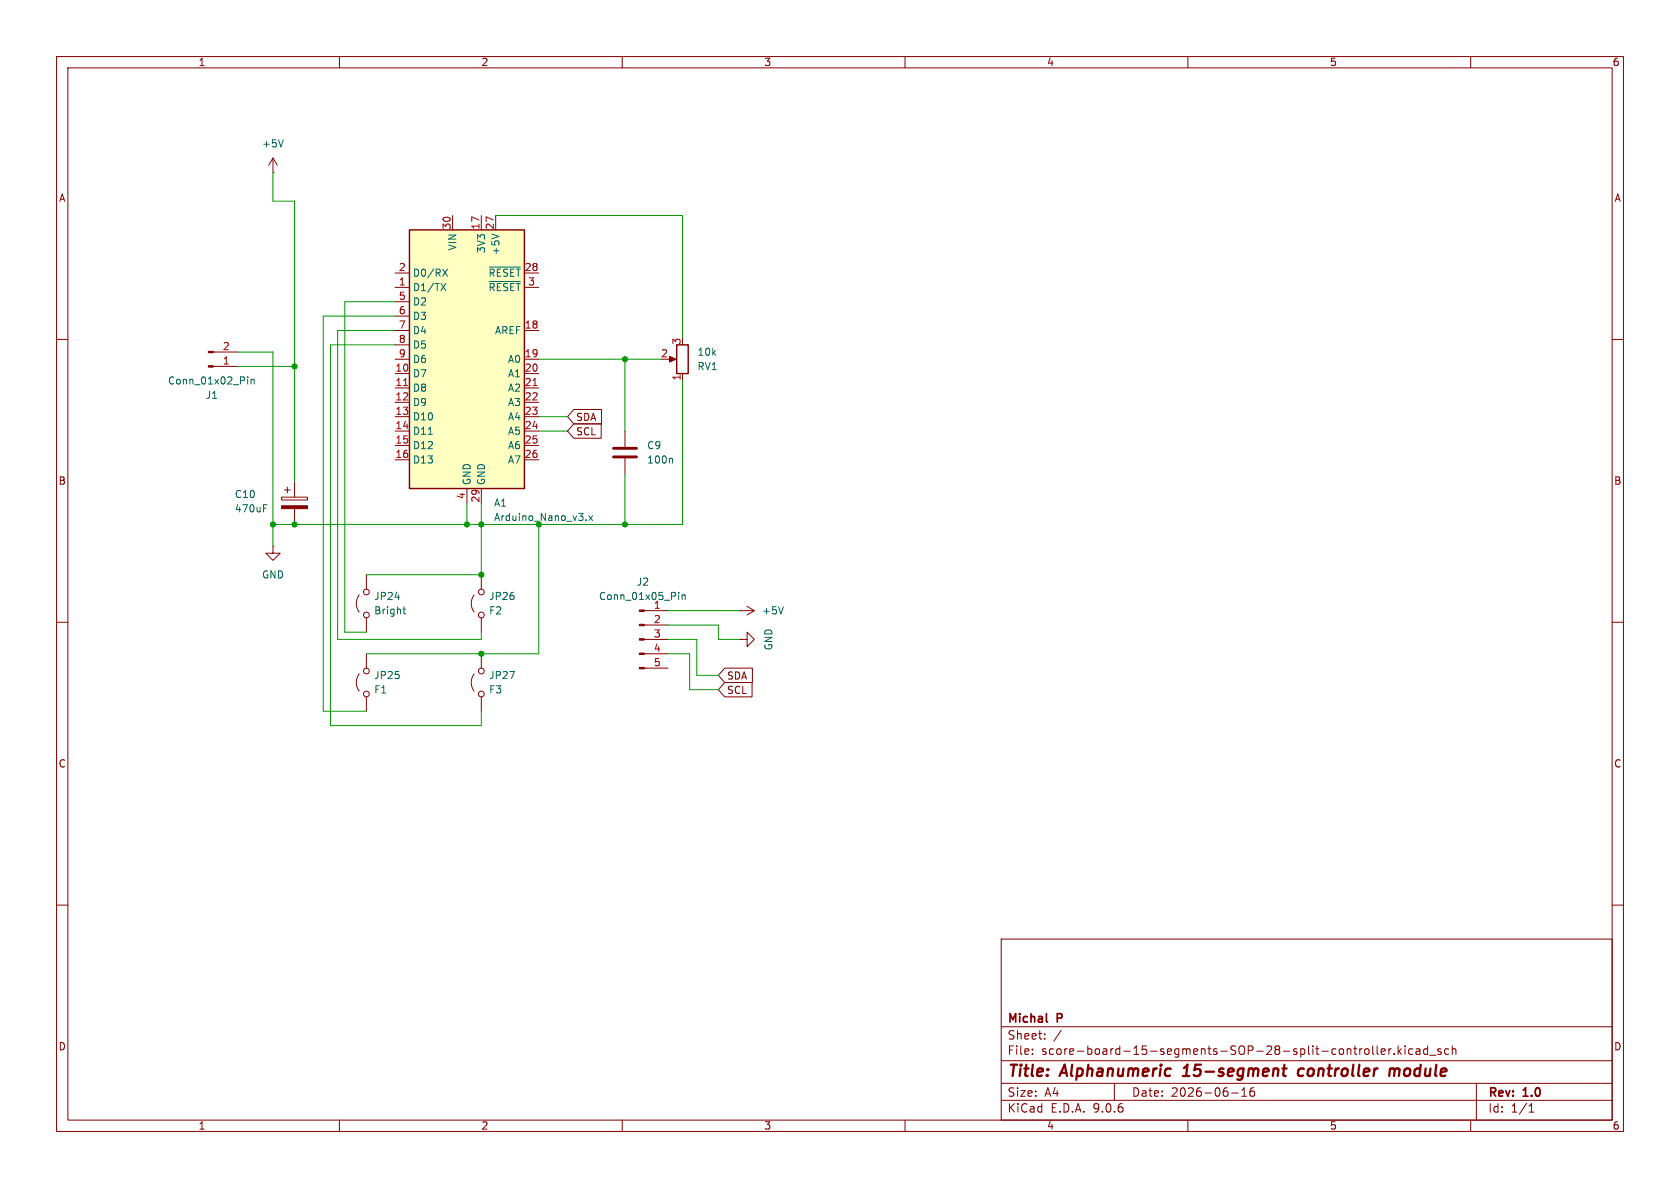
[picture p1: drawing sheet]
<svg xmlns="http://www.w3.org/2000/svg" width="297mm" height="210mm" viewBox="0 0 297 210" stroke-linecap="round" stroke-linejoin="round" font-family="sans-serif">
<g fill="none" stroke="#840000" stroke-width=".18">
<path d="M10 10h277v190h-277zM12 12h273v186h-273zM60 10v2M110 10v2M160 10v2M210 10v2M260 10v2M10 60h2M37.7 64.8h4.2M37.7 62.2h4.2M110.5 76.2v2.8M118.1 63.5h1"/>
<path d="M120.6 66v1.3M285 60h2M48.3 96.5v1.3h1.2l-1.2 1.3-1.3-1.3h1.3M48.3 96.5h.1M49.8 87.9h4.6v.5h-4.6zM50.3 86.6h1M50.8 86.1v1M52.1 85.1v2.8M52.1 89.9v2.8M110.5 81v2.8M10 110h2M285 110h2"/>
<path d="M10 160h2M177 166h108v32h-108zM285 160h2M60 198v2M110 198v2M160 198v2M177 194.5h108M177 191.5h108M177 187.5h108M177 181.5h108M182.5 186.3v.1M182.5 185.5v.1"/>
<path d="M184.7 183.6v.1M184.7 182.8v.1M187.6 182.1l-1.3 2M197 191.5v3M210 198v2M217.7 193.2h1.2M219.5 193.8h.9M219.5 192.7l.5-.4v1.5M221.2 192.4a1.17 1.17 0 0 0-.1 1.3h.6l.1-.5-.3-.3h-.4l-.1 .3M240.4 185.4v1M240.8 185.4l-.3 .1-.1 .2M241.4 185.5l.3-.1 .3 .3v.4l-.3 .3-.3-.1-.2-.2v-.4z"/>
<path d="M242.7 184.9v1.3l.2 .2M243.5 184.9v1.3l.2 .2M244.2 185.9l.7-.1-.1-.3-.4-.1-.2 .2v.7h.6M245.5 185.4v1M246 185.4l-.3 .1-.2 .2M246.5 186.3v.1M247.2 184.9v1.5M247.3 185.8l.4 .6M247.7 185.4l-.5 .6M248.4 184.9v.1M248.4 185.4v1M249.7 185.5l-.4-.1-.3 .3v.4l.2 .2h.5"/>
<path d="M250.4 185.5h.6v.9M251 185.8h-.5a.29 .29 0 0 0-.2 .3 .29 .29 0 0 0 .2 .3l.5-.1M252.4 185.5l-.4-.1-.3 .3v.4l.1 .2h.6M252.4 184.9v1.5M252.7 186.5h1.2M254.7 185.5l-.3-.1-.2 .2v.2l.5 .2v.3h-.5M256.1 185.5l-.4-.1-.3 .3v.4l.1 .2h.6M256.7 185.5l.3-.1 .3 .1 .1 .9M256.7 184.9v1.5M260 198v2M261 191.5v6.5M270.3 196.6h.9"/>
<path d="M270.3 195.5l.4-.4v1.5"/>
</g>
<path d="M209.1 190.2h1.2M209.7 188.5l-.4 .3M226.7 188.9h.8M227.1 188.2l-.2 1.7v.2l.4 .1M230.5 189a.66 .66 0 0 0-1 .3l-.1 .5 .2 .3 .2 .1 .6-.1M245.7 189.1a.49 .49 0 0 1 .9 .1M245.8 188.9l-.2 1.3M246.6 189.2l-.2 1M247.4 189a.5 .5 0 0 0-.8 .2" fill="none" stroke="#840000" stroke-width=".4"/>
<path d="M185.1 180.6l.1 .1" fill="none" stroke="#840000" stroke-width=".3"/>
<g fill="#840000" stroke="#840000" stroke-width=".18">
<path d="M49.8 89.4h4.6v.5h-4.6z"/>
<path d="M36.8 64.6h.9v.3h-.9z"/>
<path d="M36.8 62.1h.9v.3h-.9z"/>
<path d="M118.4 63l1.1 .5-1.1 .5z"/>
</g>
<path d="M43.8 66.6v.1M43.8 67v.9M44.4 67v.9M44.4 67.2l.2-.2 .3 .1v.8M46.6 89.8h.4M46.6 89.2h.6M118.7 81l.2 .2v.7" fill="none" stroke="#006464" stroke-width=".18"/>
<path d="M108.5 79.2h4M108.5 80.8h4" fill="none" stroke="#840000" stroke-width=".51"/>
<path d="M119.6 61h2.1v5h-2.1z" fill="none" stroke="#840000" stroke-width=".25"/>
<path d="M72.4 40.6h20.3v45.8h-20.3z" fill="#ffffc2"/>
<path d="M72.4 40.6h20.3v45.8h-20.3z" fill="none" stroke="#840000" stroke-width=".25"/>
<g fill="none" stroke="#840000" stroke-width=".18">
<path d="M48.3 30.5h.1M48.3 27.9l-.8 1.3M48.3 27.9l.7 1.3M48.3 27.9v2.6M80 38.1v2.5M85.1 38.1v2.5M87.6 38.1v2.5M69.8 48.3h2.6M69.8 50.8h2.6M69.8 53.3h2.6M69.8 55.9h2.6M69.8 58.4h2.6"/>
<path d="M92.7 48.3h2.5M92.7 50.8h2.5M92.7 58.4h2.5M69.8 61h2.6M69.8 63.5h2.6M69.8 66h2.6M69.8 68.6h2.6M69.8 71.1h2.6M69.8 73.7h2.6M69.8 76.2h2.6M69.8 78.7h2.6M92.7 63.5h2.5"/>
<path d="M92.7 66h2.5M92.7 68.6h2.5M92.7 71.1h2.5M92.7 73.7h2.5M92.7 76.2h2.5M92.7 78.7h2.5M101.4 74.9h4.9v2.6h-4.9l-1.1-1.3zM101.4 72.4h4.9v2.5h-4.9l-1.1-1.2zM69.8 81.3h2.6M82.5 86.4v2.5M85.1 86.4v2.5M92.7 81.3h2.5"/>
<path d="M63.5 119.1a2.54 2.54 0 0 0 0 3.1M63.5 105.2a2.54 2.54 0 0 0 0 3M64.8 101.6v2.5M64.8 109.2v2.6M64.8 115.6v2.5M83.8 105.2a2.54 2.54 0 0 0 0 3M83.8 119.1a2.54 2.54 0 0 0 0 3.1M85.1 101.6v2.5M85.1 109.2v2.6M85.1 115.6v2.5M113.9 108h4.2M113.9 110.5h4.2"/>
<path d="M113.9 113h4.2M113.9 115.6h4.2M113.9 118.1h4.2M128.1 118.1h4.9v2.6h-4.9l-1.1-1.3zM130.8 113h1.3v-1.2l1.2 1.2-1.2 1.3v-1.3M130.8 113h.1M130.8 108h.1M130.8 108h2.5M132.1 107.2l1.2 .8M133.3 108l-1.2 .7M64.8 123.2v2.5M85.1 123.2v2.5"/>
<path d="M128.1 120.6h4.9v2.6h-4.9l-1.1-1.3z"/>
<circle cx="64.8" cy="118.6" r=".51"/>
<circle cx="64.8" cy="104.6" r=".51"/>
<circle cx="64.8" cy="108.7" r=".51"/>
<circle cx="85.1" cy="118.6" r=".51"/>
<circle cx="85.1" cy="104.6" r=".51"/>
<circle cx="85.1" cy="108.7" r=".51"/>
<circle cx="64.8" cy="122.7" r=".51"/>
<circle cx="85.1" cy="122.7" r=".51"/>
</g>
<g fill="none" stroke="#006464" stroke-width=".18">
<path d="M50.1 24.7l-.4 1.3M78 50.1l.8 1.3M78.3 47.6l.8 1.2M78.8 50.1l-.8 1.3M79.1 47.6l-.8 1.2M86.5 47.2h5.5M86.5 49.8h5.5M86.9 41.4l1.3 .4M75.7 76.8h.7M103.6 91.9v.1M104.1 91.2l.7 .8M104.8 91.2l-.7 .8"/>
<path d="M71.2 107.7h.5M71.4 107.3v1l.3 .2M120 104.7v.1M120 105.1v.9M120.6 105.1v.9M120.6 105.3l.2-.2 .3 .1v.8M138.5 107.3l-.4 1.2"/>
</g>
<path d="M71.4 68.2h.7M94.2 68.2h.7" fill="none" stroke="#a90000" stroke-width=".18"/>
<g fill="#840000" stroke="#840000" stroke-width=".18">
<path d="M113 107.8h.9v.3h-.9z"/>
<path d="M113 110.4h.9v.2h-.9z"/>
<path d="M113 112.9h.9v.3h-.9z"/>
<path d="M113 115.4h.9v.3h-.9z"/>
<path d="M113 118h.9v.2h-.9z"/>
</g>
<g fill="none" stroke="#009600" stroke-width=".18">
<path d="M48.3 30.5v5.1h3.8v49.5M87.6 38.1h33v21.6M69.8 58.4h-10.1v54.6h25.4v-1.2M69.8 55.9h-12.7v69.8h7.7M69.8 53.3h-8.8v58.5h3.8M41.9 62.2h6.4v34.3M41.9 64.8h10.2M69.8 61h-11.4v67.3h26.7v-2.6M95.2 63.5h21.6M95.2 73.7h5.1M95.2 76.2h5.1M110.5 63.5v12.7"/>
<path d="M120.6 67.3v25.4h-72.3M82.5 88.9v3.8M85.1 88.9v12.7h-20.3M95.2 92.7v22.9h-30.4M110.5 83.8v8.9M118.1 115.6h3.8v6.3h5.1M118.1 113h5.1v6.4h3.8M118.1 110.5h8.9v2.5h3.8M118.1 108h12.7"/>
</g>
<g fill="#009600" stroke="#009600" stroke-width=".18">
<circle cx="52.1" cy="92.7" r=".46"/>
<circle cx="48.3" cy="92.7" r=".46"/>
<circle cx="110.5" cy="92.7" r=".46"/>
<circle cx="95.2" cy="92.7" r=".46"/>
<circle cx="52.1" cy="64.8" r=".46"/>
<circle cx="110.5" cy="63.5" r=".46"/>
<circle cx="85.1" cy="115.6" r=".46"/>
<circle cx="85.1" cy="101.6" r=".46"/>
<circle cx="85.1" cy="92.7" r=".46"/>
<circle cx="82.5" cy="92.7" r=".46"/>
</g>
<g font-size="2.8" fill="#840000">
<text x="178" y="190.9">Title:</text>
<text x="187.7" y="190.9">Alphanumeric</text>
<text x="210.1" y="190.9">15-segment</text>
<text x="231.2" y="190.9">controller</text>
<text x="248.1" y="190.9">module</text>
</g>
<g font-size="2.1" fill="#840000">
<text x="178" y="184">Sheet:</text>
<text x="178" y="181.2">Michal</text>
<text x="187" y="181.2">P</text>
<text x="178" y="186.7">File:</text>
<text x="184.1" y="186.7">score-board-15-segments-SOP-28-split-controller.kicad_sch</text>
<text x="178" y="196.9">KiCad</text>
<text x="178" y="194.1">Size:</text>
<text x="184.7" y="194.1">A4</text>
<text x="185.7" y="196.9">E.D.A.</text>
<text x="193.3" y="196.9">9.0.6</text>
<text x="200" y="194.1">Date:</text>
<text x="207" y="194.1">2026-06-16</text>
<text x="263" y="194.3">Rev:</text>
<text x="263" y="196.9">Id:</text>
<text x="267.1" y="196.9">1/1</text>
<text x="269.4" y="194.3">1.0</text>
</g>
<g font-size="1.8" fill="#840000">
<text x="35" y="11.9">1</text>
<text x="85" y="11.9">2</text>
<text x="135" y="11.9">3</text>
<text x="185" y="11.9">4</text>
<text x="235" y="11.9">5</text>
<text x="285" y="11.9">6</text>
<text x="10.3" y="35.9">A</text>
<text x="285.3" y="35.9">A</text>
<text x="101.8" y="77.2">SCL</text>
<text x="101.8" y="74.6">SDA</text>
<text x="10.3" y="85.9">B</text>
<text x="285.3" y="85.9">B</text>
<text x="128.4" y="120.3">SDA</text>
<text x="128.4" y="122.9">SCL</text>
<text x="10.3" y="135.9">C</text>
<text x="285.3" y="135.9">C</text>
<text x="10.3" y="185.9">D</text>
<text x="285.3" y="185.9">D</text>
<text x="35" y="199.9">1</text>
<text x="85" y="199.9">2</text>
<text x="135" y="199.9">3</text>
<text x="185" y="199.9">4</text>
<text x="235" y="199.9">5</text>
<text x="285" y="199.9">6</text>
</g>
<g font-size="1.8" fill="#006464">
<text x="46.2" y="26.3">+5V</text>
<text x="80.9" y="44.4" transform="rotate(-90 80.9 44.4)">VIN</text>
<text x="86" y="44.9" transform="rotate(-90 86 44.9)">3V3</text>
<text x="88.5" y="45.2" transform="rotate(-90 88.5 45.2)">+5V</text>
<text x="72.9" y="49.1">D0/RX</text>
<text x="72.9" y="51.7">D1/TX</text>
<text x="86.3" y="49.1">~{RESET}</text>
<text x="86.3" y="51.7">~{RESET}</text>
<text x="72.9" y="54.2">D2</text>
<text x="72.9" y="56.7">D3</text>
<text x="72.9" y="59.3">D4</text>
<text x="87.4" y="59.3">AREF</text>
<text x="72.9" y="61.8">D5</text>
<text x="72.9" y="64.4">D6</text>
<text x="89.7" y="64.4">A0</text>
<text x="123.2" y="65.6">RV1</text>
<text x="123.2" y="63.1">10k</text>
<text x="29.6" y="68.2">Conn_01x02_Pin</text>
<text x="36.3" y="70.7">J1</text>
<text x="72.9" y="66.9">D7</text>
<text x="72.9" y="69.4">D8</text>
<text x="72.9" y="72">D9</text>
<text x="89.7" y="66.9">A1</text>
<text x="89.7" y="69.4">A2</text>
<text x="89.7" y="72">A3</text>
<text x="72.9" y="74.5">D10</text>
<text x="72.9" y="77.1">D11</text>
<text x="89.7" y="74.5">A4</text>
<text x="89.7" y="77.1">A5</text>
<text x="72.9" y="79.6">D12</text>
<text x="72.9" y="82.1">D13</text>
<text x="89.7" y="79.6">A6</text>
<text x="89.7" y="82.1">A7</text>
<text x="114.3" y="79.6">C9</text>
<text x="114.3" y="82.1">100n</text>
<text x="41.4" y="88.2">C10</text>
<text x="83.4" y="85.9" transform="rotate(-90 83.4 85.9)">GND</text>
<text x="86" y="85.9" transform="rotate(-90 86 85.9)">GND</text>
<text x="87.2" y="89.8">A1</text>
<text x="41.4" y="90.8">470uF</text>
<text x="87.2" y="92.3">Arduino_Nano_v3.x</text>
<text x="46.2" y="102.5">GND</text>
<text x="66" y="106.3">JP24</text>
<text x="86.4" y="106.3">JP26</text>
<text x="105.8" y="106.3">Conn_01x05_Pin</text>
<text x="112.5" y="103.7">J2</text>
<text x="115.5" y="107.7">1</text>
<text x="66" y="108.8">Bright</text>
<text x="86.4" y="108.8">F2</text>
<text x="134.6" y="108.8">+5V</text>
<text x="136.8" y="115.1" transform="rotate(-90 136.8 115.1)">GND</text>
<text x="66" y="122.8">F1</text>
<text x="66" y="120.2">JP25</text>
<text x="86.4" y="122.8">F3</text>
<text x="86.4" y="120.2">JP27</text>
</g>
<g font-size="1.8" fill="#a90000">
<text x="79.8" y="40.7" transform="rotate(-90 79.8 40.7)">30</text>
<text x="84.8" y="40.7" transform="rotate(-90 84.8 40.7)">17</text>
<text x="87.4" y="40.7" transform="rotate(-90 87.4 40.7)">27</text>
<text x="70.4" y="48">2</text>
<text x="70.4" y="50.5">1</text>
<text x="70.4" y="53.1">5</text>
<text x="92.7" y="48">28</text>
<text x="93.3" y="50.5">3</text>
<text x="70.4" y="55.6">6</text>
<text x="70.4" y="58.2">7</text>
<text x="92.7" y="58.2">18</text>
<text x="39.3" y="64.5">1</text>
<text x="39.3" y="62">2</text>
<text x="69.8" y="65.8">10</text>
<text x="70.4" y="60.7">8</text>
<text x="70.4" y="63.2">9</text>
<text x="92.7" y="63.2">19</text>
<text x="92.7" y="65.8">20</text>
<text x="116.8" y="63.2">2</text>
<text x="120.4" y="61" transform="rotate(-90 120.4 61)">3</text>
<text x="69.8" y="68.3">11</text>
<text x="69.8" y="70.9">12</text>
<text x="92.7" y="68.3">21</text>
<text x="92.7" y="70.9">22</text>
<text x="120.4" y="67.4" transform="rotate(-90 120.4 67.4)">1</text>
<text x="69.8" y="73.4">13</text>
<text x="69.8" y="75.9">14</text>
<text x="92.7" y="73.4">23</text>
<text x="92.7" y="75.9">24</text>
<text x="69.8" y="78.5">15</text>
<text x="69.8" y="81">16</text>
<text x="92.7" y="78.5">25</text>
<text x="92.7" y="81">26</text>
<text x="82.3" y="88.3" transform="rotate(-90 82.3 88.3)">4</text>
<text x="84.8" y="88.9" transform="rotate(-90 84.8 88.9)">29</text>
<text x="115.5" y="110.2">2</text>
<text x="115.5" y="112.8">3</text>
<text x="115.5" y="115.3">4</text>
<text x="115.5" y="117.9">5</text>
</g>
</svg>
